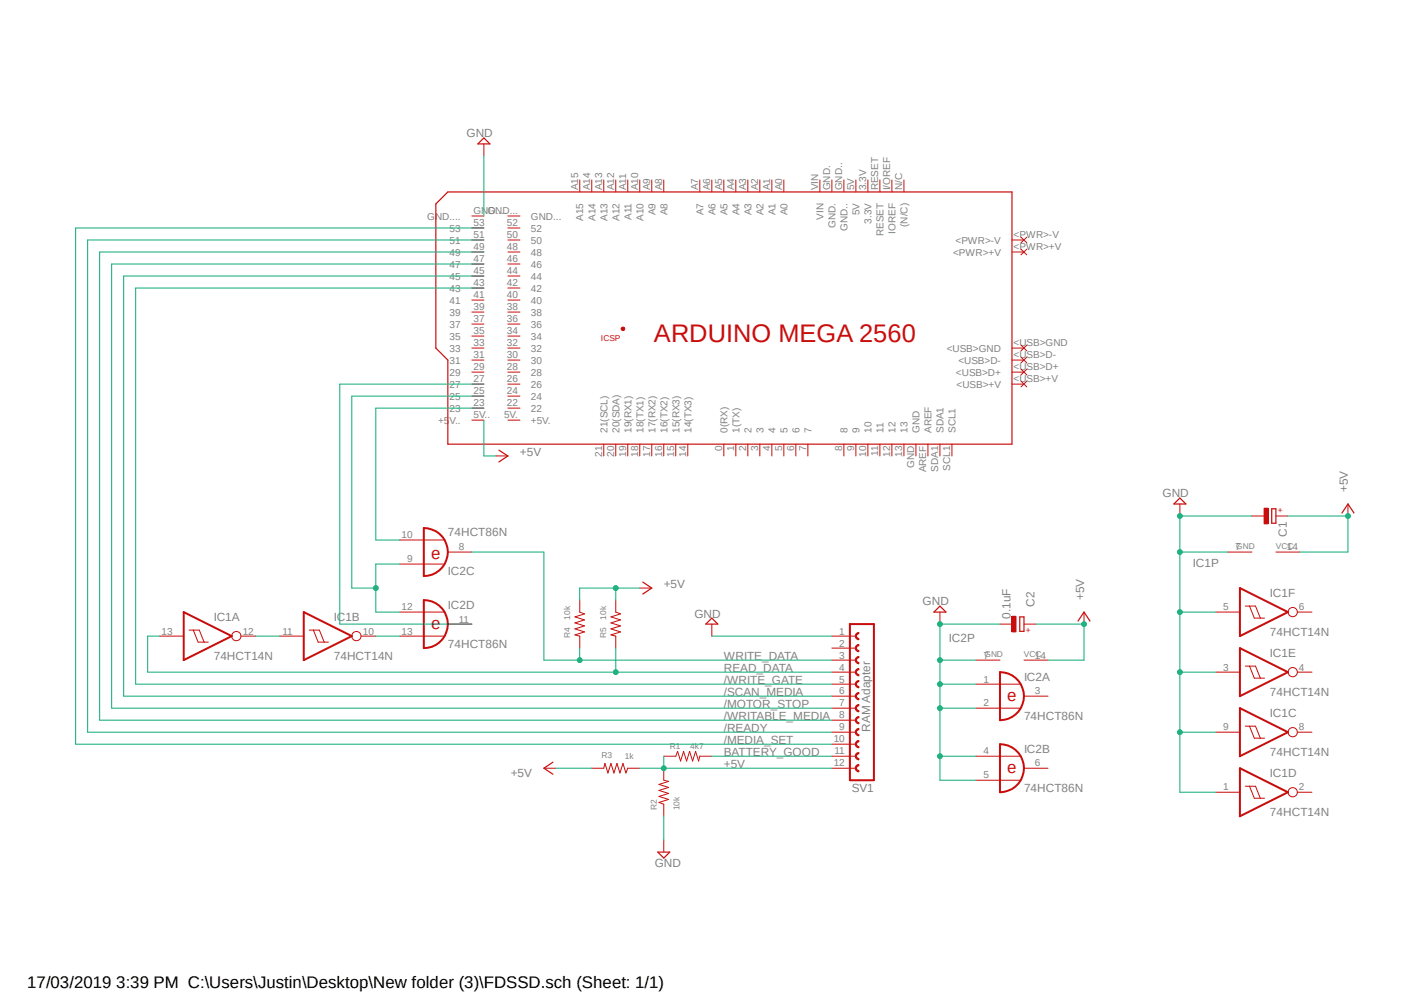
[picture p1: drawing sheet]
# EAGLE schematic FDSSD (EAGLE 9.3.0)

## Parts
C1  CPOL-EUE2.5-5  [E2,5-5]
C2  0.1uF  CPOL-EUE2.5-5  [E2,5-5]
IC1  74HCT14N  [DIL14]
IC2  74HCT86N  [DIL14]
PCB1  ARDUINO_MEGA2560  [ARDUINO_MEGA2560]
R1  4k7  R-US_0207/10  [0207/10]
R2  10k  R-US_0207/10  [0207/10]
R3  1k  R-US_0207/10  [0207/10]
R4  10k  R-US_0207/10  [0207/10]
R5  10k  R-US_0207/10  [0207/10]
SV1  RAM Adapter  FE12-1  [FE12]

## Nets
+5V: C1.+ C2.+ IC1.14(P:VCC) IC2.14(P:VCC) PCB1.5V..(+5V..) R1.1 R2.2 R3.1 R3.2 R4.1 R5.1 SV1.12
/MEDIA_SET: PCB1.53 SV1.10
/MOTOR_STOP: PCB1.47 SV1.7
/READY: PCB1.51 SV1.9
/SCAN_MEDIA: PCB1.45 SV1.6
/WRITABLE_MEDIA: PCB1.49 SV1.8
/WRITE_GATE: PCB1.43 SV1.5
BATTERY_GOOD: R1.2 SV1.11
GND: C1.- C2.- IC1.1(D:I) IC1.3(E:I) IC1.5(F:I) IC1.7(P:GND) IC1.9(C:I) IC2.1(A:I0) IC2.2(A:I1) IC2.4(B:I0) IC2.5(B:I1) IC2.7(P:GND) PCB1.GND.... R2.1 SV1.1
N$1: IC1.11(B:I) IC1.12(A:O)
N$2: IC1.10(B:O) IC2.13(D:I1)
N$3: IC2.9(C:I0) IC2.12(D:I0) PCB1.25
N$4: IC2.10(C:I1) PCB1.23
N$5: IC2.11(D:O) PCB1.27
READ_DATA: IC1.13(A:I) R5.2 SV1.4
WRITE_DATA: IC2.8(C:O) R4.2 SV1.3
Unconnected: IC1.2(D:O) IC1.4(E:O) IC1.6(F:O) IC1.8(C:O) IC2.3(A:O) IC2.6(B:O) PCB1.0(0(RX)) PCB1.1(1(TX)) PCB1.2 PCB1.3 PCB1.3.3V PCB1.4 PCB1.5 PCB1.5V PCB1.5V.(+5V.) PCB1.6 PCB1.7 PCB1.8 PCB1.9 PCB1.10 PCB1.11 PCB1.12 PCB1.13 PCB1.14(14(TX3)) PCB1.15(15(RX3)) PCB1.16(16(TX2)) PCB1.17(17(RX2)) PCB1.18(18(TX1)) PCB1.19(19(RX1)) PCB1.20(20(SDA)) PCB1.21(21(SCL)) PCB1.22 PCB1.24 PCB1.26 PCB1.28 PCB1.29 PCB1.30 PCB1.31 PCB1.32 PCB1.33 PCB1.34 PCB1.35 PCB1.36 PCB1.37 PCB1.38 PCB1.39 PCB1.40 PCB1.41 PCB1.42 PCB1.44 PCB1.46 PCB1.48 PCB1.50 PCB1.52 PCB1.+5V_ PCB1.<PWR>+V PCB1.<PWR>-V PCB1.<USB>+V PCB1.<USB>D+ PCB1.<USB>D- PCB1.<USB>GND PCB1.A0 PCB1.A1 PCB1.A2 PCB1.A3 PCB1.A4 PCB1.A5 PCB1.A6 PCB1.A7 PCB1.A8 PCB1.A9 PCB1.A10 PCB1.A11 PCB1.A12 PCB1.A13 PCB1.A14 PCB1.A15 PCB1.AREF PCB1.GND PCB1.GND. PCB1.GND.. PCB1.GND... PCB1.GND__ PCB1.I/OREF(IOREF) PCB1.MISO PCB1.MOSI PCB1.N/C((N/C)) PCB1.RESET PCB1.RESET. PCB1.SCK PCB1.SCL1 PCB1.SDA1 PCB1.VIN SV1.2
